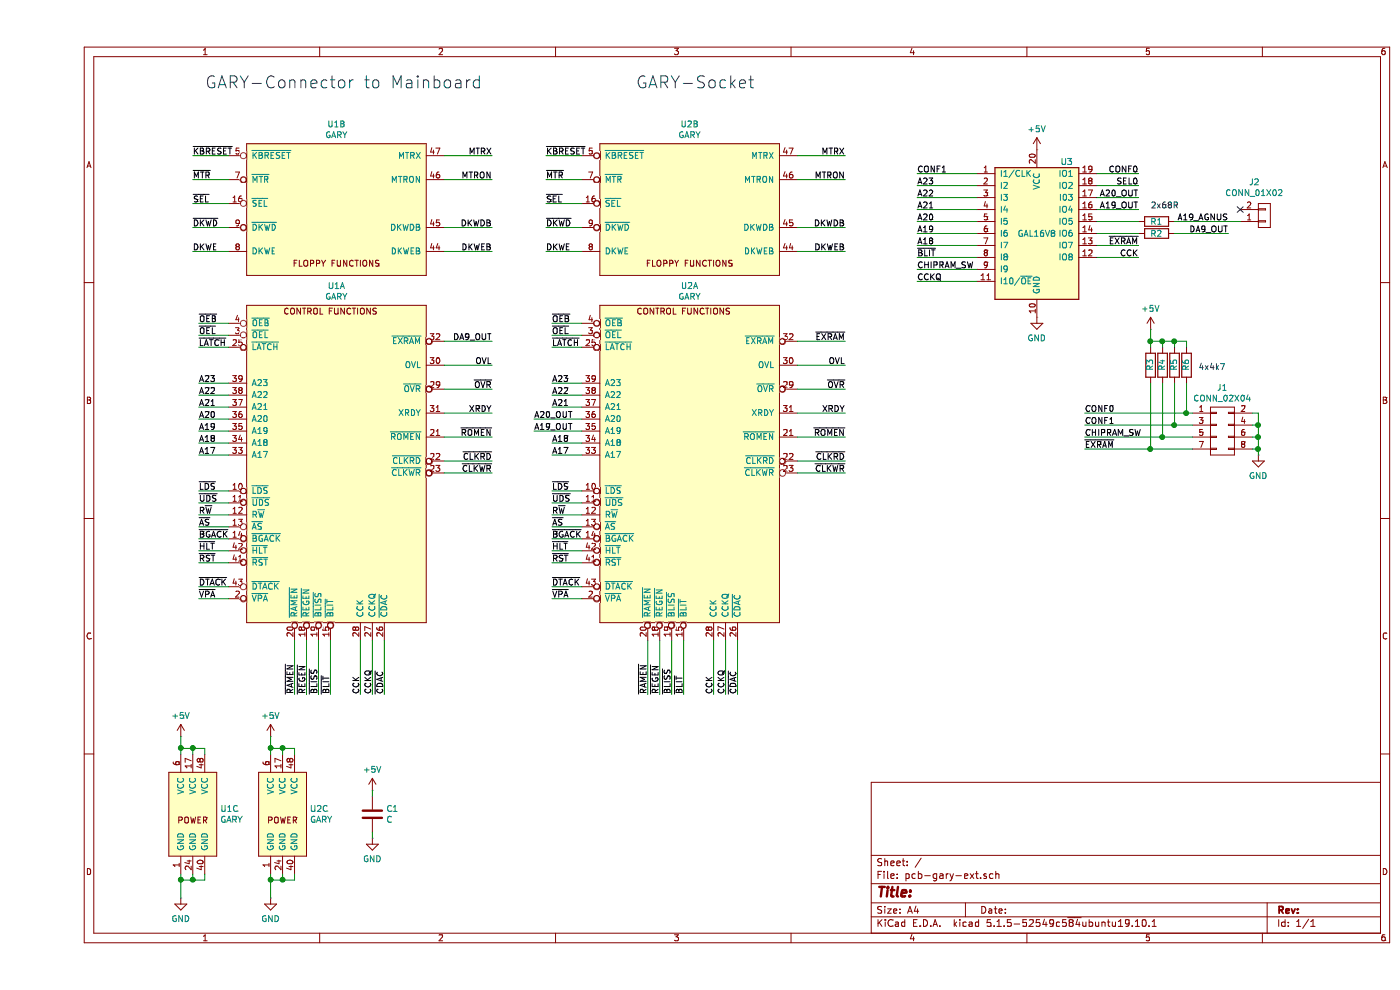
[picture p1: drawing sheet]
EESchema Schematic File Version 4
EELAYER 30 0
EELAYER END
$Descr A4 11693 8268
encoding utf-8
Sheet 1 1
Title ""
Date ""
Rev ""
Comp ""
Comment1 ""
Comment2 ""
Comment3 ""
Comment4 ""
$EndDescr
$Comp
L Amiga:GARY U1
U 1 1
P 2500 3950
F 0 "U1" H 2500 5515 50  0000 C CNN
F 1 "GARY" H 2500 5424 50  0000 C CNN
F 2 "" H 2400 3950 50  0001 C CNN
F 3 "" H 2400 3950 50  0001 C CNN
	1    2500 3950
	1    0    0    -1  
$EndComp
Wire Wire Line
	1350 2700 1600 2700
Wire Wire Line
	1350 2800 1600 2800
Wire Wire Line
	1350 2900 1600 2900
Wire Wire Line
	1350 3200 1600 3200
Wire Wire Line
	1350 3300 1600 3300
Wire Wire Line
	1350 3400 1600 3400
Wire Wire Line
	1350 3500 1600 3500
Wire Wire Line
	1600 3600 1350 3600
Wire Wire Line
	1600 3700 1350 3700
Wire Wire Line
	1600 3800 1350 3800
Wire Wire Line
	1600 4100 1350 4100
Wire Wire Line
	1600 4200 1350 4200
Wire Wire Line
	1600 4300 1350 4300
Wire Wire Line
	1600 4400 1350 4400
Wire Wire Line
	1600 4500 1350 4500
Wire Wire Line
	1600 4600 1350 4600
Wire Wire Line
	1600 4700 1350 4700
Wire Wire Line
	1600 4900 1350 4900
Wire Wire Line
	1600 5000 1350 5000
Text Label 1350 2700 0    50   ~ 0
~OEB
Text Label 1350 2800 0    50   ~ 0
~OEL
Text Label 1350 2900 0    50   ~ 0
~LATCH
Text Label 1350 3800 0    50   ~ 0
A17
Text Label 1350 3700 0    50   ~ 0
A18
Text Label 1350 3600 0    50   ~ 0
A19
Text Label 1350 3500 0    50   ~ 0
A20
Text Label 1350 3400 0    50   ~ 0
A21
Text Label 1350 3300 0    50   ~ 0
A22
Text Label 1350 3200 0    50   ~ 0
A23
Text Label 1350 4100 0    50   ~ 0
~LDS
Text Label 1350 4200 0    50   ~ 0
~UDS
Text Label 1350 4300 0    50   ~ 0
R~W
Text Label 1350 4400 0    50   ~ 0
~AS
Text Label 1350 4500 0    50   ~ 0
~BGACK
Text Label 1350 4600 0    50   ~ 0
~HLT
Text Label 1350 4700 0    50   ~ 0
~RST
Text Label 1350 4900 0    50   ~ 0
~DTACK
Text Label 1350 5000 0    50   ~ 0
~VPA
Wire Wire Line
	2150 5350 2150 5800
Wire Wire Line
	2250 5350 2250 5800
Wire Wire Line
	2350 5350 2350 5800
Wire Wire Line
	2450 5350 2450 5800
Wire Wire Line
	2800 5350 2800 5800
Wire Wire Line
	2900 5350 2900 5800
Wire Wire Line
	2700 5350 2700 5800
Text Label 2150 5800 1    50   ~ 0
~RAMEN
Text Label 2250 5800 1    50   ~ 0
~REGEN
Text Label 2350 5800 1    50   ~ 0
~BLISS
Text Label 2450 5800 1    50   ~ 0
~BLIT
Text Label 2700 5800 1    50   ~ 0
CCK
Text Label 2800 5800 1    50   ~ 0
CCKQ
Text Label 2900 5800 1    50   ~ 0
~CDAC
Wire Wire Line
	3400 2850 3800 2850
Wire Wire Line
	3400 3050 3800 3050
Wire Wire Line
	3400 3250 3800 3250
Wire Wire Line
	3400 3450 3800 3450
Wire Wire Line
	3400 3650 3800 3650
Wire Wire Line
	3400 3850 3800 3850
Wire Wire Line
	3400 3950 3800 3950
Text Label 3800 3050 2    50   ~ 0
OVL
Text Label 3800 3250 2    50   ~ 0
~OVR
Text Label 3800 3450 2    50   ~ 0
XRDY
Text Label 3800 3650 2    50   ~ 0
~ROMEN
Text Label 3800 3850 2    50   ~ 0
~CLKRD
Text Label 3800 3950 2    50   ~ 0
~CLKWR
$Comp
L Amiga:GARY U1
U 2 1
P 2500 1700
F 0 "U1" H 2500 2365 50  0000 C CNN
F 1 "GARY" H 2500 2274 50  0000 C CNN
F 2 "Housings_DIP:DIP-48_W15.24mm" H 2400 1700 50  0001 C CNN
F 3 "" H 2400 1700 50  0001 C CNN
	2    2500 1700
	1    0    0    -1  
$EndComp
Wire Wire Line
	1600 1300 1300 1300
Wire Wire Line
	1600 1500 1300 1500
Wire Wire Line
	1600 1700 1300 1700
Wire Wire Line
	1600 1900 1300 1900
Wire Wire Line
	1600 2100 1300 2100
Text Label 1300 1300 0    50   ~ 0
~KBRESET
Text Label 1300 1500 0    50   ~ 0
~MTR
Text Label 1300 1700 0    50   ~ 0
~SEL
Text Label 1300 1900 0    50   ~ 0
~DKWD
Text Label 1300 2100 0    50   ~ 0
DKWE
Wire Wire Line
	3400 1300 3800 1300
Wire Wire Line
	3400 1500 3800 1500
Wire Wire Line
	3400 1900 3800 1900
Wire Wire Line
	3400 2100 3800 2100
Text Label 3800 1300 2    50   ~ 0
MTRX
Text Label 3800 1500 2    50   ~ 0
MTRON
Text Label 3800 1900 2    50   ~ 0
DKWDB
Text Label 3800 2100 2    50   ~ 0
DKWEB
$Comp
L Amiga:GARY U1
U 3 1
P 1300 6800
F 0 "U1" H 1528 6846 50  0000 L CNN
F 1 "GARY" H 1528 6755 50  0000 L CNN
F 2 "" H 1200 6800 50  0001 C CNN
F 3 "" H 1200 6800 50  0001 C CNN
	3    1300 6800
	1    0    0    -1  
$EndComp
Wire Wire Line
	1200 7300 1200 7350
Wire Wire Line
	1200 7350 1300 7350
Wire Wire Line
	1300 7350 1300 7300
Connection ~ 1200 7350
Wire Wire Line
	1200 7350 1200 7500
Wire Wire Line
	1300 7350 1400 7350
Wire Wire Line
	1400 7350 1400 7300
Connection ~ 1300 7350
Wire Wire Line
	1200 6150 1200 6250
Wire Wire Line
	1200 6250 1300 6250
Wire Wire Line
	1300 6250 1300 6300
Connection ~ 1200 6250
Wire Wire Line
	1200 6250 1200 6300
Wire Wire Line
	1300 6250 1400 6250
Wire Wire Line
	1400 6250 1400 6300
Connection ~ 1300 6250
$Comp
L power-own:GND #PWR02
U 1 1
P 1200 7500
F 0 "#PWR02" H 1200 7250 50  0001 C CNN
F 1 "GND" H 1200 7327 50  0000 C CNN
F 2 "" H 1200 7500 50  0001 C CNN
F 3 "" H 1200 7500 50  0001 C CNN
	1    1200 7500
	1    0    0    -1  
$EndComp
$Comp
L own-ics:+5V #PWR01
U 1 1
P 1200 6150
F 0 "#PWR01" H 1200 6000 50  0001 C CNN
F 1 "+5V" H 1200 6323 50  0000 C CNN
F 2 "" H 1200 6150 50  0001 C CNN
F 3 "" H 1200 6150 50  0001 C CNN
	1    1200 6150
	1    0    0    -1  
$EndComp
Text Notes 1400 750  0    100  ~ 0
GARY-Connector to Mainboard
$Comp
L Amiga:GARY U2
U 3 1
P 2050 6800
F 0 "U2" H 2278 6846 50  0000 L CNN
F 1 "GARY" H 2278 6755 50  0000 L CNN
F 2 "" H 1950 6800 50  0001 C CNN
F 3 "" H 1950 6800 50  0001 C CNN
	3    2050 6800
	1    0    0    -1  
$EndComp
Wire Wire Line
	1950 7300 1950 7350
Wire Wire Line
	1950 7350 2050 7350
Wire Wire Line
	2050 7350 2050 7300
Connection ~ 1950 7350
Wire Wire Line
	1950 7350 1950 7500
Wire Wire Line
	2050 7350 2150 7350
Wire Wire Line
	2150 7350 2150 7300
Connection ~ 2050 7350
Wire Wire Line
	1950 6150 1950 6250
Wire Wire Line
	1950 6250 2050 6250
Wire Wire Line
	2050 6250 2050 6300
Connection ~ 1950 6250
Wire Wire Line
	1950 6250 1950 6300
Wire Wire Line
	2050 6250 2150 6250
Wire Wire Line
	2150 6250 2150 6300
Connection ~ 2050 6250
$Comp
L power-own:GND #PWR0101
U 1 1
P 1950 7500
F 0 "#PWR0101" H 1950 7250 50  0001 C CNN
F 1 "GND" H 1950 7327 50  0000 C CNN
F 2 "" H 1950 7500 50  0001 C CNN
F 3 "" H 1950 7500 50  0001 C CNN
	1    1950 7500
	1    0    0    -1  
$EndComp
$Comp
L own-ics:+5V #PWR0102
U 1 1
P 1950 6150
F 0 "#PWR0102" H 1950 6000 50  0001 C CNN
F 1 "+5V" H 1950 6323 50  0000 C CNN
F 2 "" H 1950 6150 50  0001 C CNN
F 3 "" H 1950 6150 50  0001 C CNN
	1    1950 6150
	1    0    0    -1  
$EndComp
$Comp
L Device:C C1
U 1 1
P 2800 6800
F 0 "C1" H 2915 6846 50  0000 L CNN
F 1 "C" H 2915 6755 50  0000 L CNN
F 2 "discrete:C_0805" H 2838 6650 50  0001 C CNN
F 3 "~" H 2800 6800 50  0001 C CNN
	1    2800 6800
	1    0    0    -1  
$EndComp
$Comp
L own-ics:+5V #PWR0103
U 1 1
P 2800 6600
F 0 "#PWR0103" H 2800 6450 50  0001 C CNN
F 1 "+5V" H 2800 6773 50  0000 C CNN
F 2 "" H 2800 6600 50  0001 C CNN
F 3 "" H 2800 6600 50  0001 C CNN
	1    2800 6600
	1    0    0    -1  
$EndComp
$Comp
L power-own:GND #PWR0104
U 1 1
P 2800 7000
F 0 "#PWR0104" H 2800 6750 50  0001 C CNN
F 1 "GND" H 2800 6827 50  0000 C CNN
F 2 "" H 2800 7000 50  0001 C CNN
F 3 "" H 2800 7000 50  0001 C CNN
	1    2800 7000
	1    0    0    -1  
$EndComp
Wire Wire Line
	2800 6600 2800 6650
Wire Wire Line
	2800 6950 2800 7000
$Comp
L Amiga:GARY U2
U 1 1
P 5450 3950
F 0 "U2" H 5450 5515 50  0000 C CNN
F 1 "GARY" H 5450 5424 50  0000 C CNN
F 2 "" H 5350 3950 50  0001 C CNN
F 3 "" H 5350 3950 50  0001 C CNN
	1    5450 3950
	1    0    0    -1  
$EndComp
Wire Wire Line
	4300 2700 4550 2700
Wire Wire Line
	4300 2800 4550 2800
Wire Wire Line
	4300 2900 4550 2900
Wire Wire Line
	4300 3200 4550 3200
Wire Wire Line
	4300 3300 4550 3300
Wire Wire Line
	4300 3400 4550 3400
Wire Wire Line
	4150 3500 4550 3500
Wire Wire Line
	4550 3600 4150 3600
Wire Wire Line
	4550 3700 4300 3700
Wire Wire Line
	4550 3800 4300 3800
Wire Wire Line
	4550 4100 4300 4100
Wire Wire Line
	4550 4200 4300 4200
Wire Wire Line
	4550 4300 4300 4300
Wire Wire Line
	4550 4400 4300 4400
Wire Wire Line
	4550 4500 4300 4500
Wire Wire Line
	4550 4600 4300 4600
Wire Wire Line
	4550 4700 4300 4700
Wire Wire Line
	4550 4900 4300 4900
Wire Wire Line
	4550 5000 4300 5000
Text Label 4300 2700 0    50   ~ 0
~OEB
Text Label 4300 2800 0    50   ~ 0
~OEL
Text Label 4300 2900 0    50   ~ 0
~LATCH
Text Label 4300 3800 0    50   ~ 0
A17
Text Label 4300 3700 0    50   ~ 0
A18
Text Label 4300 3400 0    50   ~ 0
A21
Text Label 4300 3300 0    50   ~ 0
A22
Text Label 4300 3200 0    50   ~ 0
A23
Text Label 4300 4100 0    50   ~ 0
~LDS
Text Label 4300 4200 0    50   ~ 0
~UDS
Text Label 4300 4300 0    50   ~ 0
R~W
Text Label 4300 4400 0    50   ~ 0
~AS
Text Label 4300 4500 0    50   ~ 0
~BGACK
Text Label 4300 4600 0    50   ~ 0
~HLT
Text Label 4300 4700 0    50   ~ 0
~RST
Text Label 4300 4900 0    50   ~ 0
~DTACK
Text Label 4300 5000 0    50   ~ 0
~VPA
Wire Wire Line
	5100 5350 5100 5800
Wire Wire Line
	5200 5350 5200 5800
Wire Wire Line
	5300 5350 5300 5800
Wire Wire Line
	5400 5350 5400 5800
Wire Wire Line
	5750 5350 5750 5800
Wire Wire Line
	5850 5350 5850 5800
Wire Wire Line
	5650 5350 5650 5800
Text Label 5100 5800 1    50   ~ 0
~RAMEN
Text Label 5200 5800 1    50   ~ 0
~REGEN
Text Label 5300 5800 1    50   ~ 0
~BLISS
Text Label 5400 5800 1    50   ~ 0
~BLIT
Text Label 5650 5800 1    50   ~ 0
CCK
Text Label 5750 5800 1    50   ~ 0
CCKQ
Text Label 5850 5800 1    50   ~ 0
~CDAC
Wire Wire Line
	6350 2850 6750 2850
Wire Wire Line
	6350 3050 6750 3050
Wire Wire Line
	6350 3250 6750 3250
Wire Wire Line
	6350 3450 6750 3450
Wire Wire Line
	6350 3650 6750 3650
Wire Wire Line
	6350 3850 6750 3850
Wire Wire Line
	6350 3950 6750 3950
Text Label 6750 2850 2    50   ~ 0
~EXRAM
Text Label 6750 3050 2    50   ~ 0
OVL
Text Label 6750 3250 2    50   ~ 0
~OVR
Text Label 6750 3450 2    50   ~ 0
XRDY
Text Label 6750 3650 2    50   ~ 0
~ROMEN
Text Label 6750 3850 2    50   ~ 0
~CLKRD
Text Label 6750 3950 2    50   ~ 0
~CLKWR
$Comp
L Amiga:GARY U2
U 2 1
P 5450 1700
F 0 "U2" H 5450 2365 50  0000 C CNN
F 1 "GARY" H 5450 2274 50  0000 C CNN
F 2 "Housings_DIP:DIP-48_W15.24mm_Socket" H 5350 1700 50  0001 C CNN
F 3 "" H 5350 1700 50  0001 C CNN
	2    5450 1700
	1    0    0    -1  
$EndComp
Wire Wire Line
	4550 1300 4250 1300
Wire Wire Line
	4550 1500 4250 1500
Wire Wire Line
	4550 1700 4250 1700
Wire Wire Line
	4550 1900 4250 1900
Wire Wire Line
	4550 2100 4250 2100
Text Label 4250 1300 0    50   ~ 0
~KBRESET
Text Label 4250 1500 0    50   ~ 0
~MTR
Text Label 4250 1700 0    50   ~ 0
~SEL
Text Label 4250 1900 0    50   ~ 0
~DKWD
Text Label 4250 2100 0    50   ~ 0
DKWE
Wire Wire Line
	6350 1300 6750 1300
Wire Wire Line
	6350 1500 6750 1500
Wire Wire Line
	6350 1900 6750 1900
Wire Wire Line
	6350 2100 6750 2100
Text Label 6750 1300 2    50   ~ 0
MTRX
Text Label 6750 1500 2    50   ~ 0
MTRON
Text Label 6750 1900 2    50   ~ 0
DKWDB
Text Label 6750 2100 2    50   ~ 0
DKWEB
Text Notes 5000 750  0    100  ~ 0
GARY-Socket
$Comp
L Logic_Programmable:GAL16V8 U3
U 1 1
P 8350 1950
F 0 "U3" H 8600 2550 50  0000 C CNN
F 1 "GAL16V8" H 8350 1950 50  0000 C CNN
F 2 "Housings_DIP:DIP-20_W7.62mm" H 8350 1950 50  0001 C CNN
F 3 "" H 8350 1950 50  0001 C CNN
	1    8350 1950
	1    0    0    -1  
$EndComp
$Comp
L own-ics:+5V #PWR0105
U 1 1
P 8350 1250
F 0 "#PWR0105" H 8350 1100 50  0001 C CNN
F 1 "+5V" H 8350 1423 50  0000 C CNN
F 2 "" H 8350 1250 50  0001 C CNN
F 3 "" H 8350 1250 50  0001 C CNN
	1    8350 1250
	1    0    0    -1  
$EndComp
$Comp
L power-own:GND #PWR0106
U 1 1
P 8350 2650
F 0 "#PWR0106" H 8350 2400 50  0001 C CNN
F 1 "GND" H 8350 2477 50  0000 C CNN
F 2 "" H 8350 2650 50  0001 C CNN
F 3 "" H 8350 2650 50  0001 C CNN
	1    8350 2650
	1    0    0    -1  
$EndComp
$Comp
L Device:R R2
U 1 1
P 9350 1950
F 0 "R2" V 9350 1950 50  0000 C CNN
F 1 "68R" V 9200 1800 50  0001 C CNN
F 2 "discrete:R_0805" V 9280 1950 50  0001 C CNN
F 3 "~" H 9350 1950 50  0001 C CNN
	1    9350 1950
	0    1    1    0   
$EndComp
$Comp
L Device:R R1
U 1 1
P 9350 1850
F 0 "R1" V 9350 1850 50  0000 C CNN
F 1 "68R" V 9200 1700 50  0001 C CNN
F 2 "discrete:R_0805" V 9280 1850 50  0001 C CNN
F 3 "~" H 9350 1850 50  0001 C CNN
	1    9350 1850
	0    1    1    0   
$EndComp
Text Label 9200 1650 2    50   ~ 0
A20_OUT
Text Label 9200 1750 2    50   ~ 0
A19_OUT
Wire Wire Line
	7850 1450 7350 1450
Wire Wire Line
	7850 2150 7350 2150
Wire Wire Line
	7850 2250 7350 2250
Text Label 9200 2150 2    50   ~ 0
CCK
Text Label 7350 2050 0    50   ~ 0
A18
Text Label 7350 1950 0    50   ~ 0
A19
Text Label 7350 1850 0    50   ~ 0
A20
Text Label 7350 1750 0    50   ~ 0
A21
Text Label 7350 1650 0    50   ~ 0
A22
Text Label 7350 1550 0    50   ~ 0
A23
Wire Wire Line
	7350 1550 7850 1550
Wire Wire Line
	7350 1650 7850 1650
Wire Wire Line
	7350 1750 7850 1750
Wire Wire Line
	7350 1850 7850 1850
Wire Wire Line
	7350 1950 7850 1950
Wire Wire Line
	7350 2050 7850 2050
Wire Wire Line
	7350 2350 7850 2350
Text Label 7350 2150 0    50   ~ 0
~BLIT
Text Label 9200 2050 2    50   ~ 0
~EXRAM
$Comp
L Device:R R4
U 1 1
P 9400 3050
F 0 "R4" V 9400 3100 50  0000 R CNN
F 1 "4k7" H 9330 3095 50  0001 R CNN
F 2 "discrete:R_0805" V 9330 3050 50  0001 C CNN
F 3 "~" H 9400 3050 50  0001 C CNN
	1    9400 3050
	-1   0    0    1   
$EndComp
$Comp
L Device:R R5
U 1 1
P 9500 3050
F 0 "R5" V 9500 3100 50  0000 R CNN
F 1 "4k7" H 9100 3100 50  0001 R CNN
F 2 "discrete:R_0805" V 9430 3050 50  0001 C CNN
F 3 "~" H 9500 3050 50  0001 C CNN
	1    9500 3050
	-1   0    0    1   
$EndComp
$Comp
L Device:R R6
U 1 1
P 9600 3050
F 0 "R6" V 9600 3100 50  0000 R CNN
F 1 "4k7" H 9530 3095 50  0001 R CNN
F 2 "discrete:R_0805" V 9530 3050 50  0001 C CNN
F 3 "~" H 9600 3050 50  0001 C CNN
	1    9600 3050
	-1   0    0    1   
$EndComp
Wire Wire Line
	9400 2900 9400 2850
Wire Wire Line
	9400 2850 9500 2850
Wire Wire Line
	9500 2850 9500 2900
Wire Wire Line
	9500 2850 9600 2850
Wire Wire Line
	9600 2850 9600 2900
Connection ~ 9500 2850
$Comp
L own-ics:+5V #PWR0108
U 1 1
P 9300 2750
F 0 "#PWR0108" H 9300 2600 50  0001 C CNN
F 1 "+5V" H 9300 2923 50  0000 C CNN
F 2 "" H 9300 2750 50  0001 C CNN
F 3 "" H 9300 2750 50  0001 C CNN
	1    9300 2750
	1    0    0    -1  
$EndComp
Text Label 7350 1450 0    50   ~ 0
CONF1
Text Label 9200 1450 2    50   ~ 0
CONF0
Text Label 9200 1550 2    50   ~ 0
SEL0
Text Notes 9300 1750 0    50   ~ 0
2x68R
Text Notes 9700 3100 0    50   ~ 0
4x4k7\n
Wire Wire Line
	10150 3550 10200 3550
Wire Wire Line
	10200 3550 10200 3650
Wire Wire Line
	10200 3650 10150 3650
Wire Wire Line
	10200 3650 10200 3750
Wire Wire Line
	10200 3750 10150 3750
Connection ~ 10200 3650
Wire Wire Line
	10200 3750 10200 3800
Connection ~ 10200 3750
$Comp
L power-own:GND #PWR0109
U 1 1
P 10200 3800
F 0 "#PWR0109" H 10200 3550 50  0001 C CNN
F 1 "GND" H 10200 3627 50  0000 C CNN
F 2 "" H 10200 3800 50  0001 C CNN
F 3 "" H 10200 3800 50  0001 C CNN
	1    10200 3800
	1    0    0    -1  
$EndComp
Text Label 4150 3500 0    50   ~ 0
A20_OUT
Text Label 4150 3600 0    50   ~ 0
A19_OUT
Text Label 7350 2250 0    50   ~ 0
CHIPRAM_SW
Text Label 7350 2350 0    50   ~ 0
CCKQ
Wire Wire Line
	8850 1450 9200 1450
Wire Wire Line
	8850 1550 9200 1550
Wire Wire Line
	8850 1650 9200 1650
Wire Wire Line
	8850 1750 9200 1750
Wire Wire Line
	8850 1850 9200 1850
Wire Wire Line
	8850 1950 9200 1950
Wire Wire Line
	8850 2050 9200 2050
Wire Wire Line
	8850 2150 9200 2150
$Comp
L Device:R R3
U 1 1
P 9300 3050
F 0 "R3" V 9300 3100 50  0000 R CNN
F 1 "4k7" H 9230 3095 50  0001 R CNN
F 2 "discrete:R_0805" V 9230 3050 50  0001 C CNN
F 3 "~" H 9300 3050 50  0001 C CNN
	1    9300 3050
	-1   0    0    1   
$EndComp
Wire Wire Line
	9300 2750 9300 2850
Wire Wire Line
	9300 2850 9400 2850
Connection ~ 9300 2850
Wire Wire Line
	9300 2850 9300 2900
Connection ~ 9400 2850
Text Label 9950 1850 2    50   ~ 0
A19_AGNUS
Wire Wire Line
	9500 1950 9950 1950
Text Label 9950 1950 2    50   ~ 0
DA9_OUT
$Comp
L conn2:CONN_01X02 J2
U 1 1
P 10250 1800
F 0 "J2" H 10167 1525 50  0000 C CNN
F 1 "CONN_01X02" H 10167 1616 50  0000 C CNN
F 2 "Conn2:MOLEX-KK-Angled-2" H 10250 1800 50  0001 C CNN
F 3 "" H 10250 1800 50  0001 C CNN
	1    10250 1800
	1    0    0    1   
$EndComp
Wire Wire Line
	9500 1850 10050 1850
NoConn ~ 10050 1750
$Comp
L conn2:CONN_02X04 J1
U 1 1
P 9900 3600
F 0 "J1" H 9900 3965 50  0000 C CNN
F 1 "CONN_02X04" H 9900 3874 50  0000 C CNN
F 2 "Pin_Headers:Pin_Header_Straight_2x04_Pitch2.54mm" H 9900 2400 50  0001 C CNN
F 3 "" H 9900 2400 50  0001 C CNN
	1    9900 3600
	1    0    0    -1  
$EndComp
Wire Wire Line
	10150 3450 10200 3450
Wire Wire Line
	10200 3450 10200 3550
Connection ~ 10200 3550
Wire Wire Line
	9650 3450 9600 3450
Wire Wire Line
	9600 3450 9600 3200
Wire Wire Line
	9500 3550 9500 3200
Wire Wire Line
	9500 3550 9650 3550
Wire Wire Line
	9400 3650 9400 3200
Wire Wire Line
	9400 3650 9650 3650
Wire Wire Line
	9300 3750 9300 3200
Wire Wire Line
	9300 3750 9650 3750
Wire Wire Line
	9600 3450 8750 3450
Connection ~ 9600 3450
Wire Wire Line
	9500 3550 8750 3550
Connection ~ 9500 3550
Wire Wire Line
	9400 3650 8750 3650
Connection ~ 9400 3650
Wire Wire Line
	9300 3750 8750 3750
Connection ~ 9300 3750
Text Label 8750 3750 0    50   ~ 0
~EXRAM
Text Label 8750 3650 0    50   ~ 0
CHIPRAM_SW
Text Label 8750 3450 0    50   ~ 0
CONF0
Text Label 8750 3550 0    50   ~ 0
CONF1
Text Label 3800 2850 2    50   ~ 0
DA9_OUT
$EndSCHEMATC
